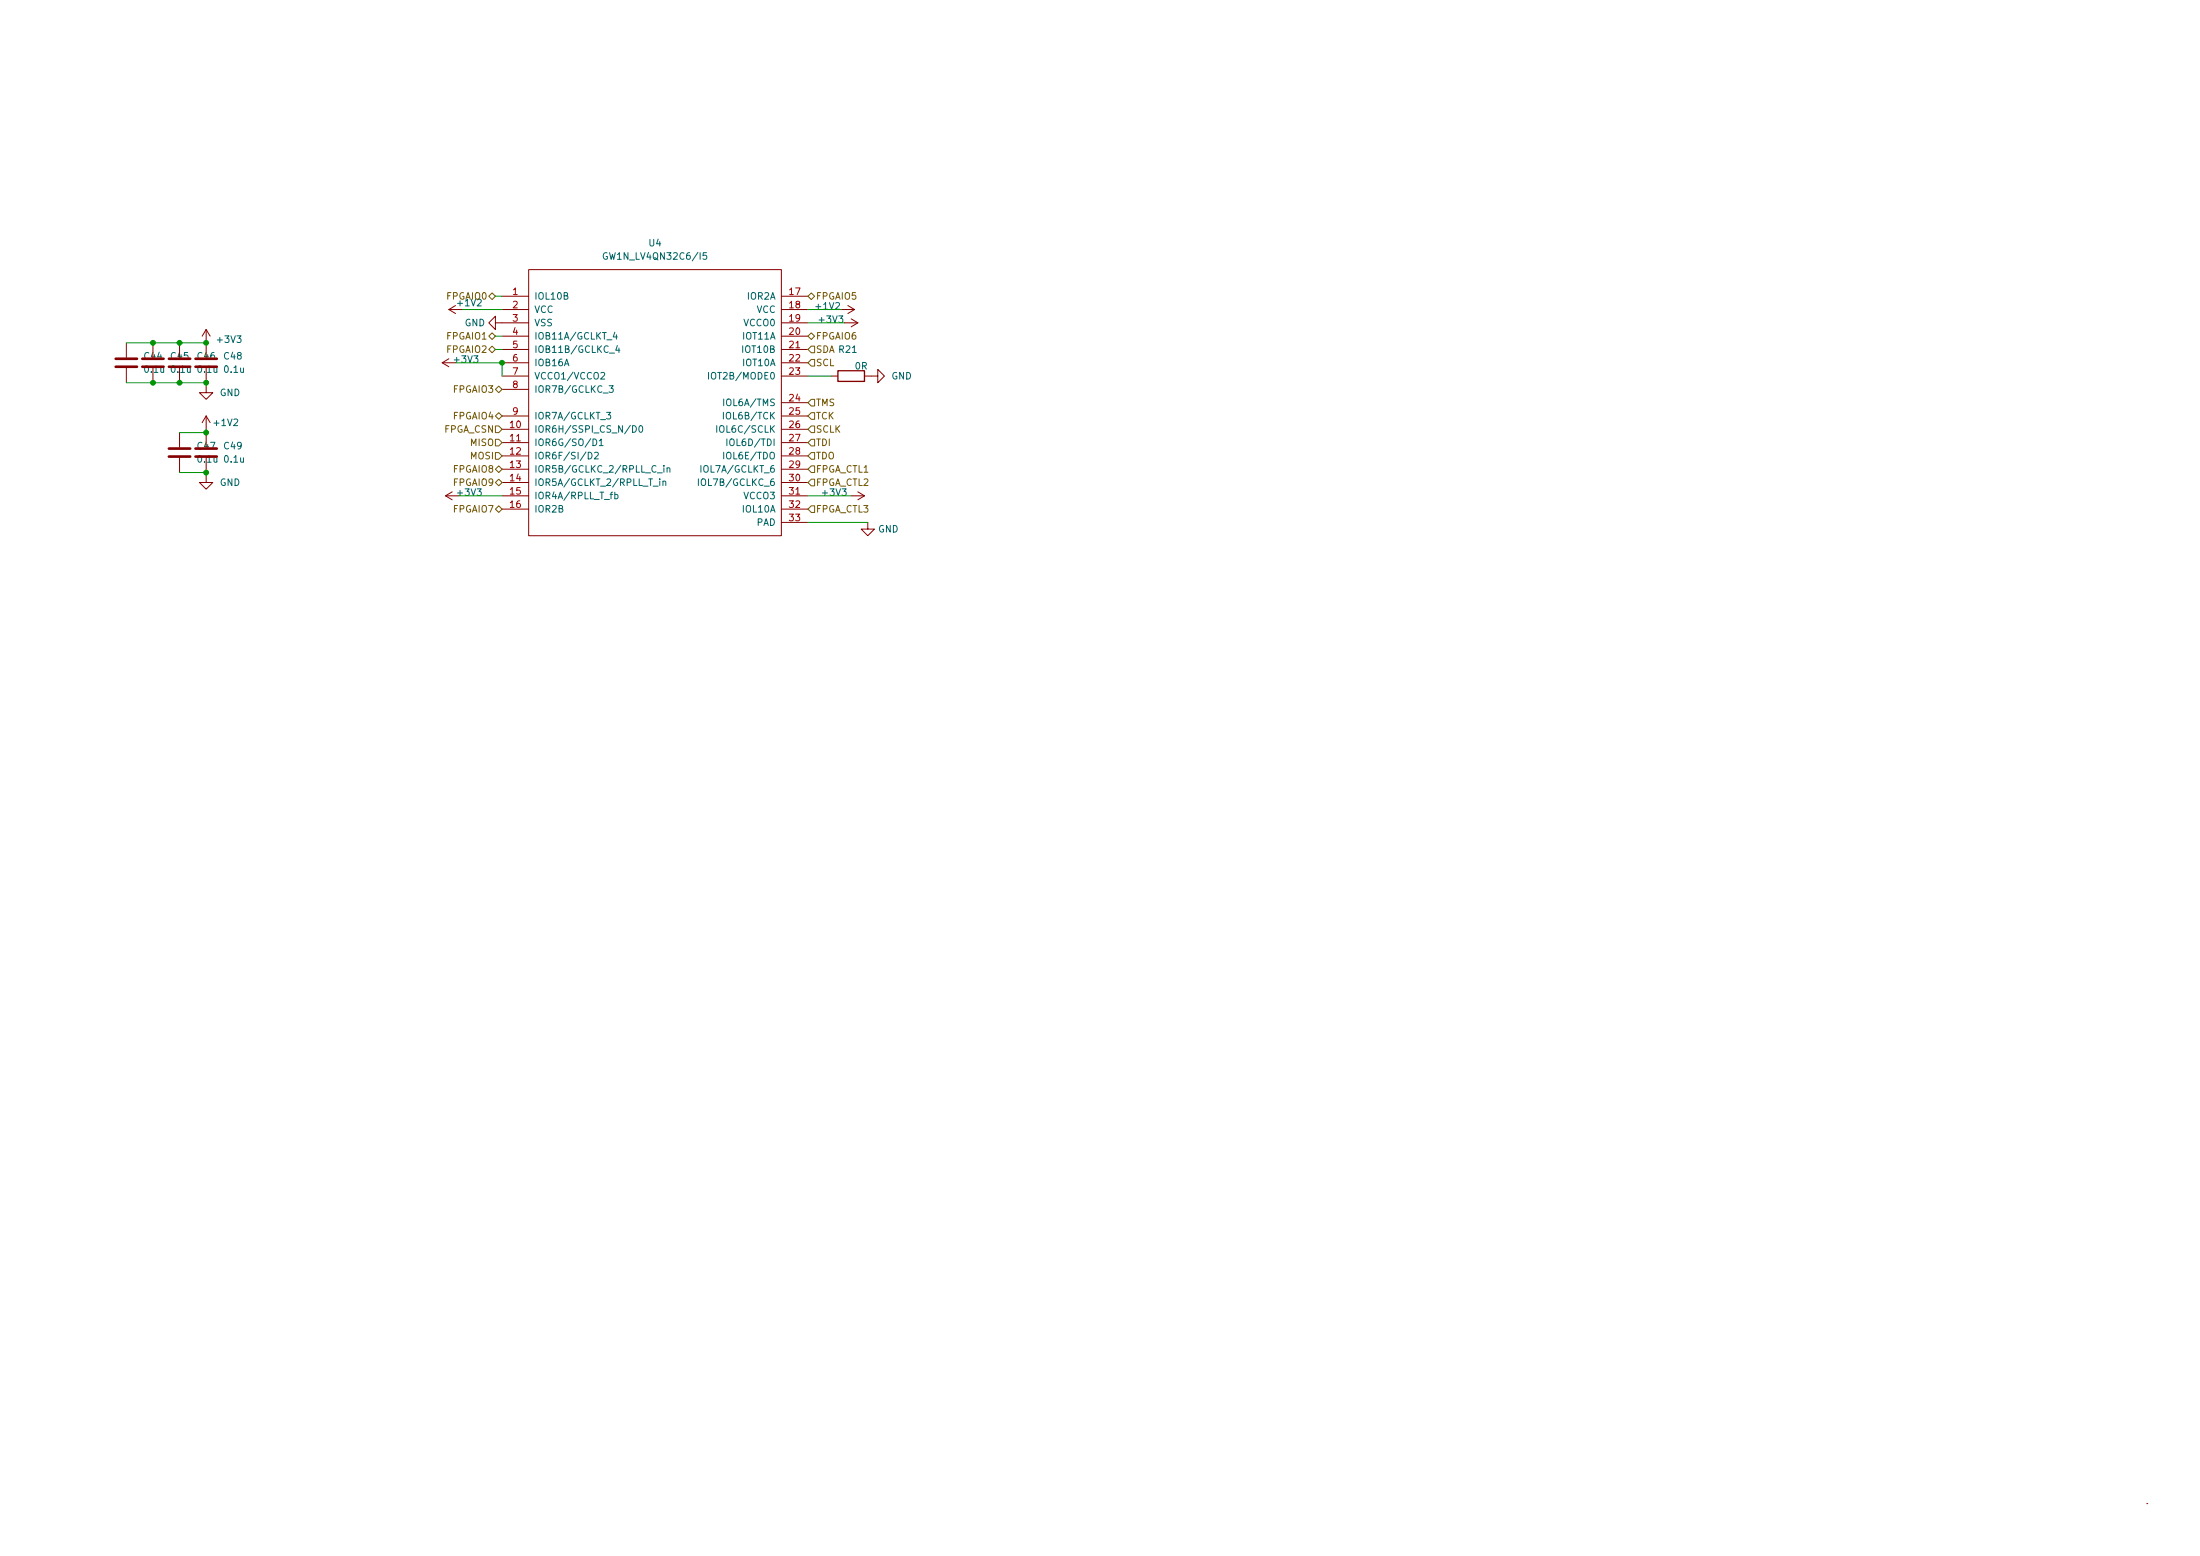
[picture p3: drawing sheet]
<svg xmlns="http://www.w3.org/2000/svg" width="420mm" height="297mm" viewBox="0 0 420 297" stroke-linecap="round" stroke-linejoin="round" font-family="sans-serif">
<g fill="none" stroke="#840000" stroke-width=".19">
<path d="M85.7 59.1h2.6M85.7 59.1l1.3 .8M87 58.3l-1.3 .8M95.9 59.1h5.1M95.9 56.6h5.1M101 51.5h48.2v50.8h-48.2zM149.2 59.1h5.1M149.2 56.6h5.1M160.7 59.1h2.5M161.9 58.3l1.3 .8M163.2 59.1l-1.3 .8M24.1 65.4v2.8"/>
<path d="M24.1 70.3v2.8M29.2 65.4v2.8M29.2 70.3v2.8M34.3 65.4v2.8M34.3 70.3v2.8M39.4 73.7v1.3h1.2l-1.2 1.2-1.3-1.2h1.3M39.4 62.9l-.8 1.3M39.4 62.9v5.3M39.4 70.3v2.8M39.4 79.4v2.6M39.4 62.9l.7 1.3M39.4 79.4l-.8 1.3"/>
<path d="M39.4 79.4l.7 1.3M84.5 69.3h2.5M84.5 69.3l1.2 .7M85.7 68.5l-1.2 .8M94.6 61.6v-1.2l-1.3 1.2 1.3 1.3v-1.3h6.4M95.9 71.8h5.1M95.9 64.2h5.1M95.9 66.7h5.1M95.9 69.3h5.1M95.9 79.4h5.1M95.9 74.3h5.1M149.2 71.8h5.1"/>
<path d="M149.2 61.6h5.1M149.2 64.2h5.1M149.2 66.7h5.1M149.2 69.3h5.1M149.2 76.9h5.1M149.2 79.4h5.1M158.7 71.8h1.3M161.3 61.6h2.5M162.6 60.9l1.2 .7M163.8 61.6l-1.2 .8M165.1 71.8h2.5v-1.3l1.3 1.3-1.3 1.3v-1.3M34.3 82.6v2.8"/>
<path d="M34.3 87.4v2.8M39.4 90.8v1.3h1.2l-1.2 1.3-1.3-1.3h1.3M39.4 82.6v2.8M39.4 87.4v2.8M85.1 94.7h2.5M85.1 94.7l1.3 .7M86.4 93.9l-1.3 .8M95.9 82h5.1M95.9 84.5h5.1M95.9 87h5.1M95.9 89.6h5.1M95.9 92.1h5.1"/>
<path d="M95.9 94.7h5.1M95.9 97.2h5.1M149.2 82h5.1M149.2 84.5h5.1M149.2 87h5.1M149.2 89.6h5.1M149.2 92.1h5.1M149.2 94.7h5.1M149.2 97.2h5.1M149.2 99.7h5.1M162.6 94.7h2.5M163.8 93.9l1.3 .8"/>
<path d="M165.1 94.7l-1.3 .7M165.7 99.7v1.3h1.3l-1.3 1.3-1.2-1.3h1.2M410 287h.1"/>
</g>
<path d="M22.1 70h4.1M22.1 68.5h4.1M27.2 70h4M27.2 68.5h4M32.3 70h4M32.3 68.5h4M37.3 70h4.1M37.3 68.5h4.1M32.3 87.2h4M32.3 85.6h4M37.3 87.2h4.1M37.3 85.6h4.1" fill="none" stroke="#840000" stroke-width=".51"/>
<path d="M160 70.8h5.1v2h-5.1z" fill="none" stroke="#840000" stroke-width=".25"/>
<g fill="none" stroke="#006464" stroke-width=".19">
<path d="M115.9 48.3a.59 .59 0 0 0-.7 .6 .59 .59 0 0 0 .7 .5l.1-.4h-.2M134.9 48.2h-.6v.6l.1-.1 .5 .1 .1 .2-.1 .4-.2 .1-.4-.1M114.8 71.2l.4-.1 .3 .4-.8 .9h.8M115.8 78.7h.8l-.4 .5 .4 .1v.6l-.2 .1-.6-.1M116.3 73.6h.8l-.4 .5 .4 .1v.6l-.2 .1-.6-.1M116.4 67.4h1M117.4 63.4l-.3 .9h.8M117.7 63.9v.8M117.9 66l-.3 .9h.8M118.2 66.4v.9M135.3 71.1v1.3M138.2 78.7v1.3"/>
<path d="M138.2 76.2v1.2M112.3 86.3a.64 .64 0 0 1 .8 .7 .64 .64 0 0 1-.8 .6zM113.2 83.8a.64 .64 0 0 1 .8 .6 .64 .64 0 0 1-.8 .7zM113.5 86.5l.5-.2 .3 .4-.8 .9h.8M114.5 84.2l.3-.4v1.3M114.5 85.1h.7M117.4 94.4h.4l.2 .2-.1 .6h-.5M117.4 94v1.2M120.8 81.3a.64 .64 0 0 1 .7 .6 .64 .64 0 0 1-.7 .6zM122.1 81.4l.2-.1a.68 .68 0 0 1 .5 .6 .68 .68 0 0 1-.5 .6l-.3-.5zM124.7 92.8h1M125.5 90.3h1"/>
<path d="M126 91.4v.1M126 91.8v.9M126.6 92l.2-.2 .3 .1 .1 .8M126.6 91.8v.9M126.8 88.9v.1M126.8 89.3v.8M127.4 89.4l.2-.1 .3 .1v.7M127.4 89.3v.8M133.4 91.4v1.3M133.9 88.9v1.2M136.9 81.3v1.2M138.2 86.3v1.3"/>
<path d="M138.8 83.8v1.3"/>
</g>
<g fill="none" stroke="#725600" stroke-width=".19">
<path d="M93.3 56.6l.7-.7 .6 .7-.6 .6zM154.3 56.6l.6-.7 .7 .7-.7 .6zM93.3 64.2l.7-.7 .6 .7-.6 .6zM94 66.1l.6 .6-.6 .6-.7-.6zM94.6 79.4l.6-.6 .7 .6-.7 .6zM94.6 74.3l.6-.6 .7 .6-.7 .7zM154.3 64.2l.6-.7 .7 .7-.7 .6zM154.9 68.6h.7v1.3h-.7l-.6-.6zM154.9 66.1h.7v1.2h-.7l-.6-.6zM154.9 78.8h.7v1.2h-.7l-.6-.6zM154.9 76.2h.7v1.3h-.7l-.6-.6zM94.6 83.9h.6l.7 .6-.7 .6h-.6z"/>
<path d="M94.6 86.4h.6l.7 .6-.7 .7h-.6zM94.6 81.3h.6l.7 .7-.7 .6h-.6zM94.6 97.2l.6-.6 .7 .6-.7 .6zM94.6 92.1l.6-.6 .7 .6-.7 .6zM95.2 88.9l.7 .7-.7 .6-.6-.6zM154.9 83.9h.7v1.2h-.7l-.6-.6zM154.9 91.5h.7v1.2h-.7l-.6-.6zM154.9 96.6h.7v1.2h-.7l-.6-.6zM154.9 88.9h.7v1.3h-.7l-.6-.6zM154.9 81.3h.7v1.3h-.7l-.6-.6zM154.9 86.4h.7v1.3h-.7l-.6-.7z"/>
</g>
<g fill="none" stroke="#009600" stroke-width=".19">
<path d="M88.3 59.1h7.6M94.6 56.6h1.3M154.3 59.1h6.4M24.1 65.4h15.3M24.1 73.1h15.3v.6M87 69.3h8.9v2.5M94.6 66.7h1.3M94.6 64.2h1.3M154.3 71.8h4.4M154.3 61.6h7M34.3 90.2h5.1v.6M39.4 82v.6h-5.1"/>
<path d="M87.6 94.7h8.3M154.3 94.7h8.3M154.3 99.7h11.4"/>
</g>
<g fill="#009600" stroke="#009600" stroke-width=".19">
<circle cx="29.2" cy="65.4" r=".46"/>
<circle cx="29.2" cy="73.1" r=".46"/>
<circle cx="39.4" cy="65.4" r=".46"/>
<circle cx="39.4" cy="73.1" r=".46"/>
<circle cx="39.4" cy="82.6" r=".46"/>
<circle cx="34.3" cy="73.1" r=".46"/>
<circle cx="34.3" cy="65.4" r=".46"/>
<circle cx="39.4" cy="90.2" r=".46"/>
<circle cx="95.9" cy="69.3" r=".46"/>
</g>
<g font-size="1.8" fill="#006464">
<text x="124" y="47">U4</text>
<text x="115.9" y="49.6">GW1N_LV4QN32C6/I5</text>
<text x="102" y="57.2">IOL10B</text>
<text x="102" y="59.7">VCC</text>
<text x="142.8" y="57.2">IOR2A</text>
<text x="144.5" y="59.7">VCC</text>
<text x="155.9" y="59.1">+1V2</text>
<text x="41.6" y="65.4">+3V3</text>
<text x="88.7" y="62.3">GND</text>
<text x="102" y="62.3">VSS</text>
<text x="102" y="64.8">IOB11A/GCLKT_4</text>
<text x="142" y="64.8">IOT11A</text>
<text x="142.1" y="62.3">VCCO0</text>
<text x="156.6" y="61.6">+3V3</text>
<text x="27.6" y="68.6">C44</text>
<text x="27.7" y="71.2">0.1u</text>
<text x="32.7" y="68.6">C45</text>
<text x="32.8" y="71.2">0.1u</text>
<text x="37.8" y="68.6">C46</text>
<text x="37.9" y="71.2">0.1u</text>
<text x="42.8" y="68.6">C48</text>
<text x="42.9" y="71.2">0.1u</text>
<text x="86.9" y="69.3">+3V3</text>
<text x="102" y="67.3">IOB11B/GCLKC_4</text>
<text x="102" y="69.9">IOB16A</text>
<text x="142" y="67.3">IOT10B</text>
<text x="142" y="69.9">IOT10A</text>
<text x="163.3" y="70.5">0R</text>
<text x="42" y="75.6">GND</text>
<text x="102" y="72.4">VCCO1/VCCO2</text>
<text x="102" y="75">IOR7B/GCLKC_3</text>
<text x="136.2" y="72.4">IOT2B/MODE0</text>
<text x="138.8" y="77.5">IOL6A/TMS</text>
<text x="170.2" y="72.4">GND</text>
<text x="41" y="81.3">+1V2</text>
<text x="102" y="82.6">IOR6H/SSPI_CS_N/D0</text>
<text x="102" y="80">IOR7A/GCLKT_3</text>
<text x="137.7" y="82.6">IOL6C/SCLK</text>
<text x="138.9" y="80">IOL6B/TCK</text>
<text x="37.8" y="85.8">C47</text>
<text x="37.9" y="88.3">0.1u</text>
<text x="42.8" y="85.8">C49</text>
<text x="42.9" y="88.3">0.1u</text>
<text x="102" y="85.1">IOR6G/SO/D1</text>
<text x="102" y="87.7">IOR6F/SI/D2</text>
<text x="138.9" y="87.7">IOL6E/TDO</text>
<text x="139.7" y="85.1">IOL6D/TDI</text>
<text x="42" y="92.7">GND</text>
<text x="87.5" y="94.7">+3V3</text>
<text x="102" y="90.2">IOR5B/GCLKC_2/RPLL_C_in</text>
<text x="102" y="92.7">IOR5A/GCLKT_2/RPLL_T_in</text>
<text x="102" y="95.3">IOR4A/RPLL_T_fb</text>
<text x="134.3" y="92.7">IOL7B/GCLKC_6</text>
<text x="134.4" y="90.2">IOL7A/GCLKT_6</text>
<text x="142.1" y="95.3">VCCO3</text>
<text x="102" y="97.8">IOR2B</text>
<text x="142" y="97.8">IOL10A</text>
<text x="144.5" y="100.4">PAD</text>
<text x="167.7" y="101.6">GND</text>
</g>
<g font-size="1.8" fill="#725600">
<text x="85.4" y="57.2">FPGAIO0</text>
<text x="87.5" y="58.5">+1V2</text>
<text x="155.8" y="57.2">FPGAIO5</text>
<text x="85.4" y="64.8">FPGAIO1</text>
<text x="155.8" y="64.8">FPGAIO6</text>
<text x="85.4" y="67.3">FPGAIO2</text>
<text x="155.8" y="69.9">SCL</text>
<text x="155.8" y="67.3">SDA R21</text>
<text x="86.7" y="75">FPGAIO3</text>
<text x="155.8" y="77.5">TMS</text>
<text x="84.8" y="82.6">FPGA_CSN</text>
<text x="86.7" y="80">FPGAIO4</text>
<text x="155.8" y="80">TCK</text>
<text x="155.8" y="82.6">SCLK</text>
<text x="89.9" y="85.1">MISO</text>
<text x="89.9" y="87.7">MOSI</text>
<text x="155.8" y="85.1">TDI</text>
<text x="155.8" y="87.7">TDO</text>
<text x="86.7" y="90.2">FPGAIO8</text>
<text x="86.7" y="92.7">FPGAIO9</text>
<text x="155.8" y="92.7">FPGA_CTL2</text>
<text x="155.8" y="90.2">FPGA_CTL1</text>
<text x="157.2" y="94.7">+3V3</text>
<text x="86.7" y="97.8">FPGAIO7</text>
<text x="155.8" y="97.8">FPGA_CTL3</text>
</g>
<g font-size="1.8" fill="#a90000">
<text x="97.9" y="56.3">1</text>
<text x="97.9" y="58.8">2</text>
<text x="150.8" y="56.3">17</text>
<text x="150.8" y="58.8">18</text>
<text x="97.9" y="61.4">3</text>
<text x="97.9" y="63.9">4</text>
<text x="150.8" y="61.4">19</text>
<text x="150.8" y="63.9">20</text>
<text x="97.9" y="66.5">5</text>
<text x="97.9" y="69">6</text>
<text x="97.9" y="71.5">7</text>
<text x="150.8" y="66.5">21</text>
<text x="150.8" y="69">22</text>
<text x="150.8" y="71.5">23</text>
<text x="97.9" y="74.1">8</text>
<text x="150.8" y="76.6">24</text>
<text x="97.4" y="81.7">10</text>
<text x="97.9" y="79.2">9</text>
<text x="150.8" y="79.2">25</text>
<text x="150.8" y="81.7">26</text>
<text x="97.4" y="84.2">11</text>
<text x="97.4" y="86.8">12</text>
<text x="97.4" y="89.3">13</text>
<text x="150.8" y="84.2">27</text>
<text x="150.8" y="86.8">28</text>
<text x="150.8" y="89.3">29</text>
<text x="97.4" y="91.9">14</text>
<text x="97.4" y="94.4">15</text>
<text x="150.8" y="91.9">30</text>
<text x="150.8" y="94.4">31</text>
<text x="97.4" y="96.9">16</text>
<text x="150.8" y="96.9">32</text>
<text x="150.8" y="99.5">33</text>
</g>
</svg>
